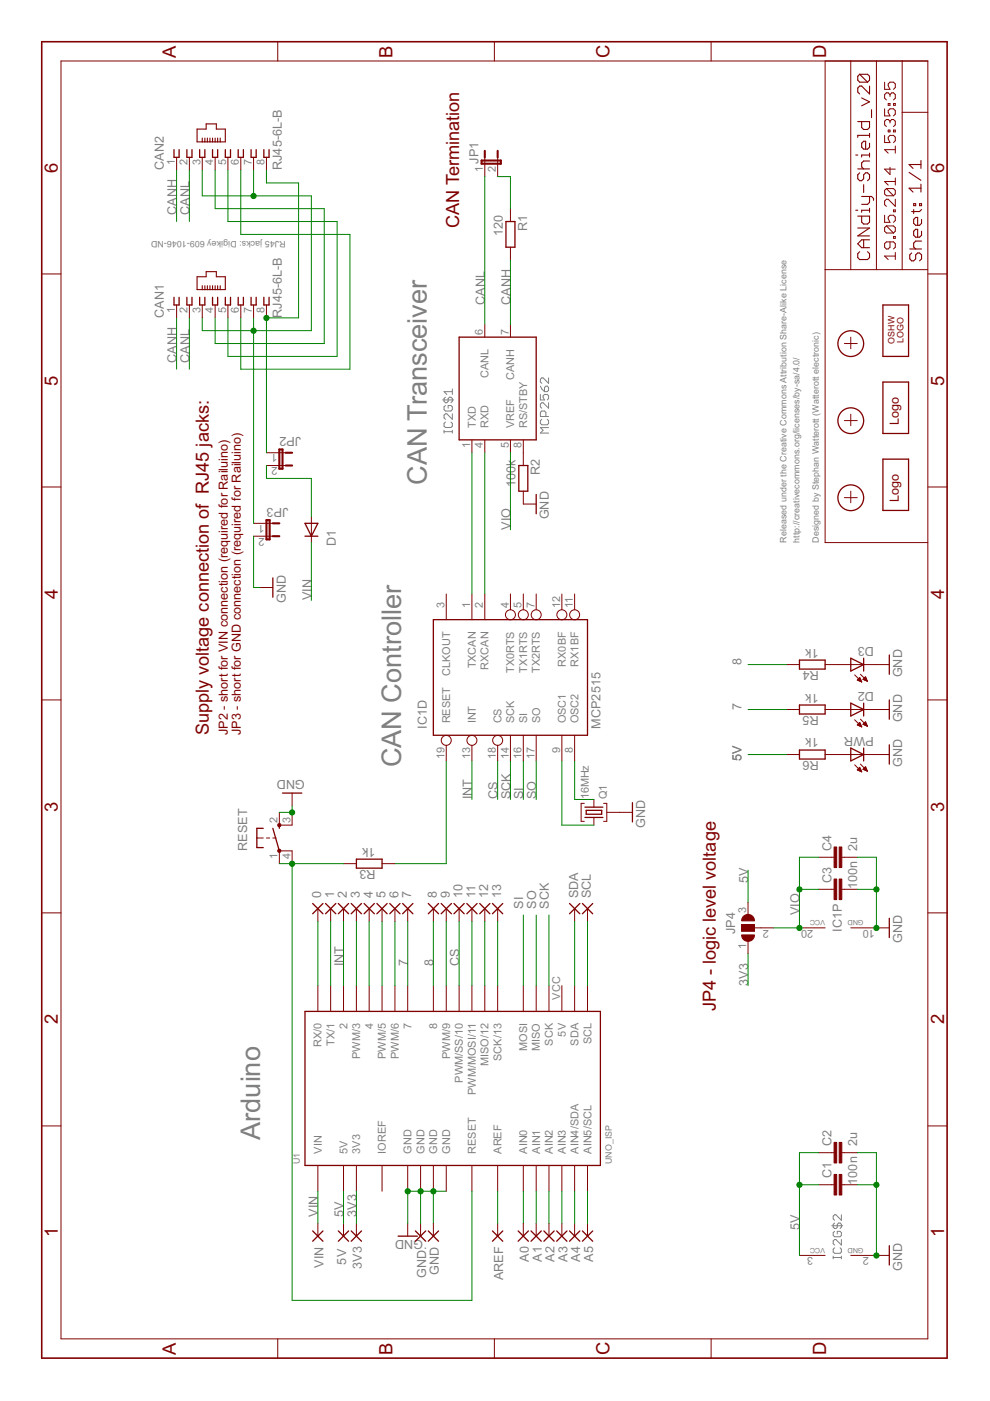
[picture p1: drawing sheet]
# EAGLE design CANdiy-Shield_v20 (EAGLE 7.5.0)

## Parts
0  1,6/0,8  [1,6/0,8]
1  1,6/0,8  [1,6/0,8]
2  1,6/0,8  [1,6/0,8]
3  1,6/0,8  [1,6/0,8]
3V3  1,6/0,8  [1,6/0,8]
4  1,6/0,8  [1,6/0,8]
5  1,6/0,8  [1,6/0,8]
5V  1,6/0,8  [1,6/0,8]
6  1,6/0,8  [1,6/0,8]
7  1,6/0,8  [1,6/0,8]
8  1,6/0,8  [1,6/0,8]
9  1,6/0,8  [1,6/0,8]
10  1,6/0,8  [1,6/0,8]
11  1,6/0,8  [1,6/0,8]
12  1,6/0,8  [1,6/0,8]
13  1,6/0,8  [1,6/0,8]
A0  1,6/0,8  [1,6/0,8]
A1  1,6/0,8  [1,6/0,8]
A2  1,6/0,8  [1,6/0,8]
A3  1,6/0,8  [1,6/0,8]
A4  1,6/0,8  [1,6/0,8]
A5  1,6/0,8  [1,6/0,8]
AREF  1,6/0,8  [1,6/0,8]
C1  100n  C-EUC0603  [C0603]
C2  2u  C-EUC0603  [C0603]
C3  100n  C-EUC0603  [C0603]
C4  2u  C-EUC0603  [C0603]
CAN1  RJ45-6L-B  [RJ45-NO-SHIELD]
CAN2  RJ45-6L-B  [RJ45-NO-SHIELD]
D1  CGRM4001-G  [SOD-123_MINI-SMA]
D2  LEDCHIPLED_0603  [CHIPLED_0603]
D3  LEDCHIPLED_0603  [CHIPLED_0603]
GND  1,6/0,8  [1,6/0,8]
GND.  1,6/0,8  [1,6/0,8]
IC1  MCP2515  MCP2515ST  [TSSOP20]
IC2  MCP2562  MCP2551SO8  [SO08]
JP1  JP1E  [JP1]
JP2  JP1E  [JP1]
JP3  JP1E  [JP1]
JP4  SJ2W  [SJ_2]
LOGO1  LOGO-SPARK_PLACE  [SPARK_TPLACE]
LOGO2  OSHW_LOGO_6MILX0100-NT  [OSHW_6X100_NOTEXT]
PWR  LEDCHIPLED_0603  [CHIPLED_0603]
Q1  16MHz  SMD_OSC2  [SMD_OSC_35X15]
R1  120  R-EU_R0603  [R0603]
R2  100k  R-EU_R0603  [R0603]
R3  1k  R-EU_R0603  [R0603]
R4  1k  R-EU_R0603  [R0603]
R5  1k  R-EU_R0603  [R0603]
R6  1k  R-EU_R0603  [R0603]
RESET  SW_SMDS  [SW_SMD4]
SCL  1,6/0,8  [1,6/0,8]
SDA  1,6/0,8  [1,6/0,8]
U1  UNO_ISP  [UNO_ISP]
U$1  WE-LOGO  [WE-LOGO]
VIN  1,6/0,8  [1,6/0,8]
X1  PASSER  [PASSER]
X2  PASSER  [PASSER]
X3  PASSER  [PASSER]

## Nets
0: 0.1(P) U1.0(RX/0)
1: 1.1(P) U1.1(TX/1)
3: 3.1(P) U1.3(PWM/3)
3V3: 3V3.1(P) JP4.1 U1.3V3
4: 4.1(P) U1.4
5: 5.1(P) U1.5(PWM/5)
5V: 5V.1(P) C1.1 C2.1 IC2.3(VCC) JP4.3 R6.1 U1.5V
6: 6.1(P) U1.6(PWM/6)
7: 7.1(P) R5.1 U1.7
8: 8.1(P) R4.1 U1.8
9: 9.1(P) U1.9(PWM/9)
11: 11.1(P) U1.11(PWM/MOSI/11)
12: 12.1(P) U1.12(MISO/12)
13: 13.1(P) U1.13(SCK/13)
A0: A0.1(P) U1.AIN0
A1: A1.1(P) U1.AIN1
A2: A2.1(P) U1.AIN2
A3: A3.1(P) U1.AIN3
A4: A4.1(P) U1.AIN4(AIN4/SDA)
A5: A5.1(P) U1.AIN5(AIN5/SCL)
AREF: AREF.1(P) U1.AREF
CAN_RX: IC1.2(D:RXCAN) IC2.4(RXD)
CAN_TX: IC1.1(D:TXCAN) IC2.1(TXD)
CANH: CAN1.1 CAN2.1 IC2.7(CANH) R1.2
CANL: CAN1.2 CAN2.2 IC2.6(CANL) JP1.1
CS: 10.1(P) IC1.18(D:CS) U1.10(PWM/SS/10)
GND: C1.2 C2.2 C3.2 C4.2 D2.C D3.C GND.1(P) GND..1(P) IC1.10(P:GND) IC2.2(GND) JP3.2 PWR.C Q1.GND R2.2 RESET.2(S) RESET.3(S1) U1.GND@1(GND) U1.GND@2(GND) U1.GND@3(GND) U1.GND@4(GND)
INT: 2.1(P) IC1.13(D:INT) U1.2
N$1: IC1.19(D:RESET) R3.2
N$6: CAN1.8 CAN2.8 JP2.1
N$7: IC2.8(RS) R2.1
N$8: CAN1.3 CAN1.7 CAN2.3 CAN2.7 JP3.1
N$9: JP1.2 R1.1
N$18: SCL.1(P) U1.SCL
N$19: SDA.1(P) U1.SDA
N$21: D3.A R4.2
N$22: PWR.A R6.2
N$23: D2.A R5.2
N$121: D1.A JP2.2
N$199: CAN1.4 CAN2.4
N$200: CAN1.5 CAN2.5
N$201: CAN1.6 CAN2.6
OSC1: IC1.9(D:OSC1) Q1.1
OSC2: IC1.8(D:OSC2) Q1.2
RESET: R3.1 RESET.1(P) RESET.4(P1) U1.RST(RESET)
SCK: IC1.14(D:SCK) U1.SCK
SI: IC1.16(D:SI) U1.MOSI
SO: IC1.17(D:SO) U1.MISO
VIN: D1.C U1.VIN VIN.1(P)
VIO: C3.1 C4.1 IC1.20(P:VCC) IC2.5(VREF) JP4.2
Unconnected: IC1.3(D:CLKOUT) IC1.4(D:TX0RTS) IC1.5(D:TX1RTS) IC1.7(D:TX2RTS) IC1.11(D:RX1BF) IC1.12(D:RX0BF) U1.VCC(5V)

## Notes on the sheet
- Supply voltage connection of  RJ45 jacks:
- JP2 - short for VIN connection (required for Railuino)
- JP3 - short for GND connection (required for Railuino)
- Arduino
- RJ45 jacks: Digikey 609-1046-ND
- CAN Controller
- CAN Transceiver
- CAN Termination
- /STBY
- JP4 - logic level voltage
- Released under the Creative Commons Attribution Share-Alike 
  License. http://creativecommons.org/licenses/by-sa/4.0/
  
  Designed by Stephan Watterott (Watterott electronic)

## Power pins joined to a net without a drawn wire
IOREF: U1.IOREF
